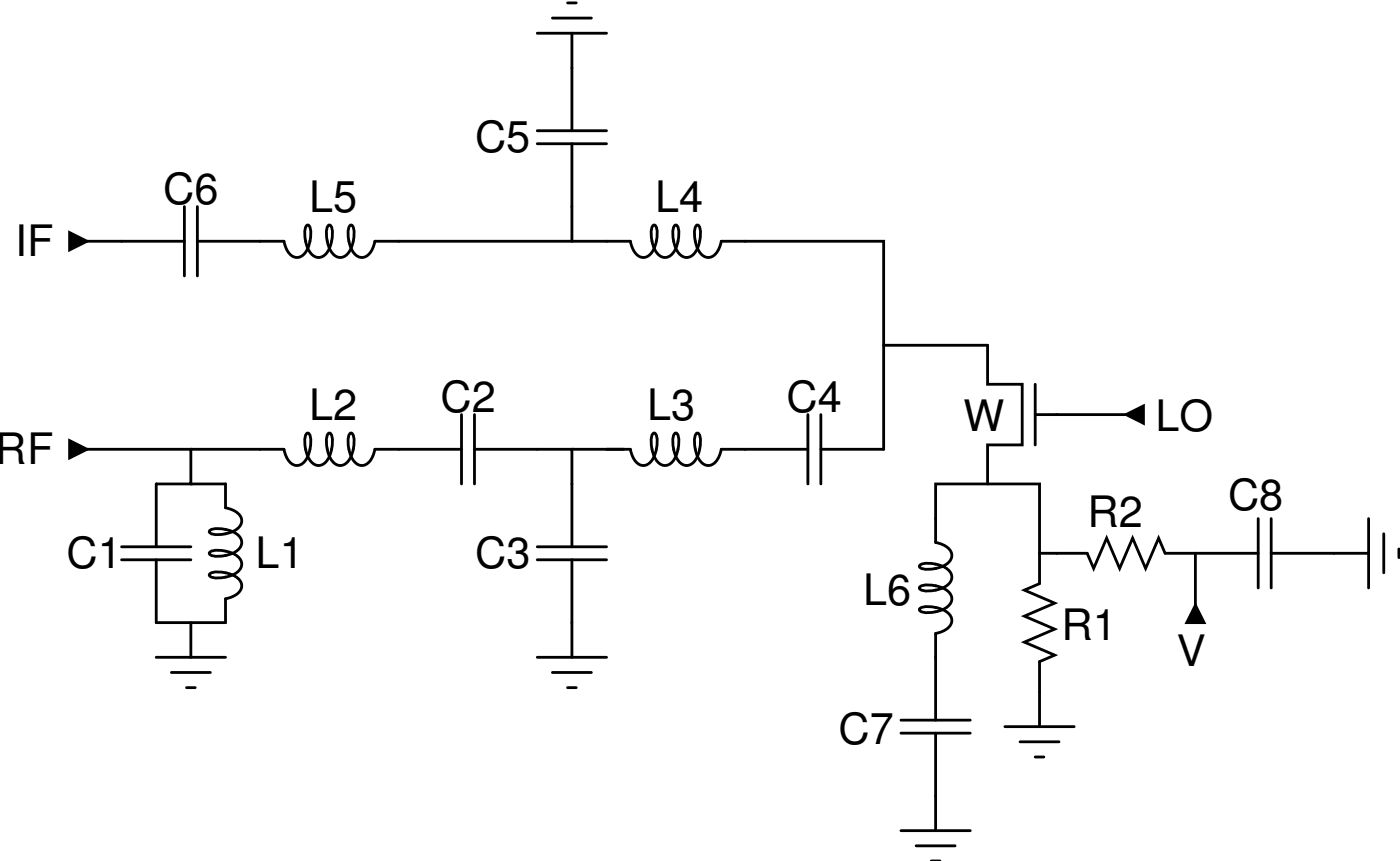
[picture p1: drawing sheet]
<svg xmlns="http://www.w3.org/2000/svg" width="171mm" height="105mm" viewBox="0 0 171 105" stroke-linecap="round" stroke-linejoin="round" font-family="sans-serif">
<path d="M8.5 28.4l2.1 1.1-2.1 1zM8.5 53.8l2.1 1.1-2.1 1zM137.6 50.6l2.1-1v2.1zM146.1 73.9l1.1 2.1h-2.2z" fill="#000"/>
<g fill="none" stroke="#000" stroke-width=".34">
<path d="M65.7 16h8.4M65.7 17.6h8.4M65.7 4.1h8.4M67.5 2.2h4.8M69.4 .4h1M69.9 4.1v11.9M69.9 17.6v11.9M8.5 28.4l2.1 1.1-2.1 1zM10.6 29.5h11.9M22.5 25.2v8.5M24.1 29.5h10.6a2.24 2.24 0 0 0 1.4 1.9 1.49 1.49 0 0 0 1.5-1.2 3.5 3.5 0 0 0 .2-2.6l-.2-.1-.2 .1a3.7 3.7 0 0 0 .9 3.6 1.15 1.15 0 0 0 1.7-.4 4 4 0 0 0 .5-3.2l-.2-.1-.2 .1a3.7 3.7 0 0 0 .8 3.6 1.15 1.15 0 0 0 1.7-.4 4 4 0 0 0 .5-3.2l-.2-.1-.2 .1a3.7 3.7 0 0 0 .9 3.6 1.15 1.15 0 0 0 1.7-.4l.3-.6 .2-.7h31.2a2.24 2.24 0 0 0 1.4 1.9 1.49 1.49 0 0 0 1.6-1.2 3.5 3.5 0 0 0 .1-2.6l-.2-.1-.1 .1a3.7 3.7 0 0 0 .8 3.6 1.15 1.15 0 0 0 1.7-.4 4 4 0 0 0 .5-3.2l-.2-.1-.2 .1a3.7 3.7 0 0 0 .9 3.6 1.15 1.15 0 0 0 1.7-.4 4 4 0 0 0 .4-3.2l-.2-.1-.2 .1a3.7 3.7 0 0 0 .9 3.6 1.15 1.15 0 0 0 1.7-.4l.3-.6 .3-.7h19.8v25.4h-7.7M24.1 25.2v8.5"/>
<path d="M8.5 53.8l2.1 1.1-2.1 1zM10.6 54.9h12.7v4.2h-4.2v7.7M23.3 59.1h4.3v2.9a2.24 2.24 0 0 1 1.9 1.4 1.49 1.49 0 0 1-1.2 1.5 3.5 3.5 0 0 1-2.6 .2l-.1-.2 .1-.2a3.7 3.7 0 0 1 3.6 .9 1.15 1.15 0 0 1-.4 1.7 4 4 0 0 1-3.2 .4l-.1-.1 .1-.2a3.7 3.7 0 0 1 3.6 .8 1.15 1.15 0 0 1-.4 1.7 4 4 0 0 1-3.2 .5l-.1-.2 .1-.2a3.7 3.7 0 0 1 3.6 .9 1.15 1.15 0 0 1-.4 1.7l-.6 .3-.7 .2v2.9h-8.5v-7.6M23.3 54.9h11.4a2.24 2.24 0 0 0 1.4 1.9 1.49 1.49 0 0 0 1.5-1.2 3.5 3.5 0 0 0 .2-2.6l-.2-.1-.2 .1a3.7 3.7 0 0 0 .9 3.6 1.15 1.15 0 0 0 1.7-.4 4 4 0 0 0 .5-3.2l-.2-.1-.2 .1a3.7 3.7 0 0 0 .8 3.6 1.15 1.15 0 0 0 1.7-.4 4 4 0 0 0 .5-3.2l-.2-.1-.2 .1a3.7 3.7 0 0 0 .9 3.6 1.15 1.15 0 0 0 1.7-.4l.3-.6 .2-.7h10.6M56.4 50.6v8.5M58 54.9h11.9v11.9M58 50.6v8.5M69.9 54.9h7.1a2.24 2.24 0 0 0 1.4 1.9 1.49 1.49 0 0 0 1.6-1.2 3.5 3.5 0 0 0 .1-2.6l-.2-.1-.1 .1a3.7 3.7 0 0 0 .8 3.6 1.15 1.15 0 0 0 1.7-.4 4 4 0 0 0 .5-3.2l-.2-.1-.2 .1a3.7 3.7 0 0 0 .9 3.6 1.15 1.15 0 0 0 1.7-.4 4 4 0 0 0 .4-3.2l-.2-.1-.2 .1a3.7 3.7 0 0 0 .9 3.6 1.15 1.15 0 0 0 1.7-.4l.3-.6 .3-.7h10.5M98.7 50.6v8.5M100.3 50.6v8.5M108 42.2h12.7v4.7h4.2v7.4h-4.2v4.8M126.5 46.9v7.4"/>
<path d="M126.5 50.6h11.1M137.6 50.6l2.1-1v2.1zM14.9 66.8h8.4M14.9 68.4h8.4M23.3 76v4.3M65.7 66.8h8.4M65.7 68.4h8.4M69.9 68.4v11.9M127 67.6v-8.5h-12.7v7.1a2.24 2.24 0 0 1 2 1.4 1.49 1.49 0 0 1-1.2 1.6 3.5 3.5 0 0 1-2.6 .1l-.1-.2 .1-.1a3.7 3.7 0 0 1 3.6 .8 1.15 1.15 0 0 1-.4 1.7 4 4 0 0 1-3.2 .5l-.1-.2 .1-.2a3.7 3.7 0 0 1 3.6 .9 1.15 1.15 0 0 1-.4 1.6 4 4 0 0 1-3.2 .5l-.1-.2 .1-.2a3.7 3.7 0 0 1 3.6 .9 1.15 1.15 0 0 1-.4 1.7l-.6 .3-.8 .2v10.6M127 67.6v3.7l-1.8 .8 3.7 1.5-3.7 1.6 3.7 1.6-3.7 1.6 3.7 1.6-1.9 .8v7.9M127 67.6h5.9l.8 1.8 1.5-3.7 1.6 3.7 1.6-3.7 1.6 3.7 1.6-3.7 .8 1.9h11.4M146.1 73.9l1.1 2.1h-2.2z"/>
<path d="M146.1 67.6v6.3M153.8 63.3v8.5M155.4 67.6h11.9M155.4 63.3v8.5M167.3 63.3v8.5M169.1 65.2v4.7M171 67v1.1M19.1 80.3h8.5M20.9 82.1h4.8M22.8 84h1.1M65.7 80.3h8.4M67.5 82.1h4.8"/>
<path d="M69.4 84h1M110.1 89.5h8.5M110.1 87.9h8.5M114.3 89.5v11.9M122.8 88.7h8.5M124.7 90.6h4.7M126.5 92.4h1.1M110.1 101.4h8.5M112 103.3h4.7M113.8 105.1h1.1"/>
</g>
<g font-size="5.3">
<text x="58.1" y="18.6">C5</text>
<text x="20" y="24.9">C6</text>
<text x="37.8" y="25.9">L5</text>
<text x="80.1" y="25.9">L4</text>
<text x="1.9" y="31.2">IF</text>
<text x="37.8" y="51.3">L2</text>
<text x="53.8" y="50.3">C2</text>
<text x="79.1" y="51.3">L3</text>
<text x="96.1" y="50.3">C4</text>
<text x="117.7" y="52.6">W</text>
<text x="141.2" y="52.6">LO</text>
<text x="-.5" y="56.6">RF</text>
<text x="132.9" y="64.4">R2</text>
<text x="150.1" y="62.3">C8</text>
<text x="8.1" y="69.4">C1</text>
<text x="31.2" y="69.3">L1</text>
<text x="58.1" y="69.4">C3</text>
<text x="105.5" y="73.9">L6</text>
<text x="129.7" y="78.1">R1</text>
<text x="143.8" y="81.3">V</text>
<text x="102.5" y="90.8">C7</text>
</g>
</svg>
